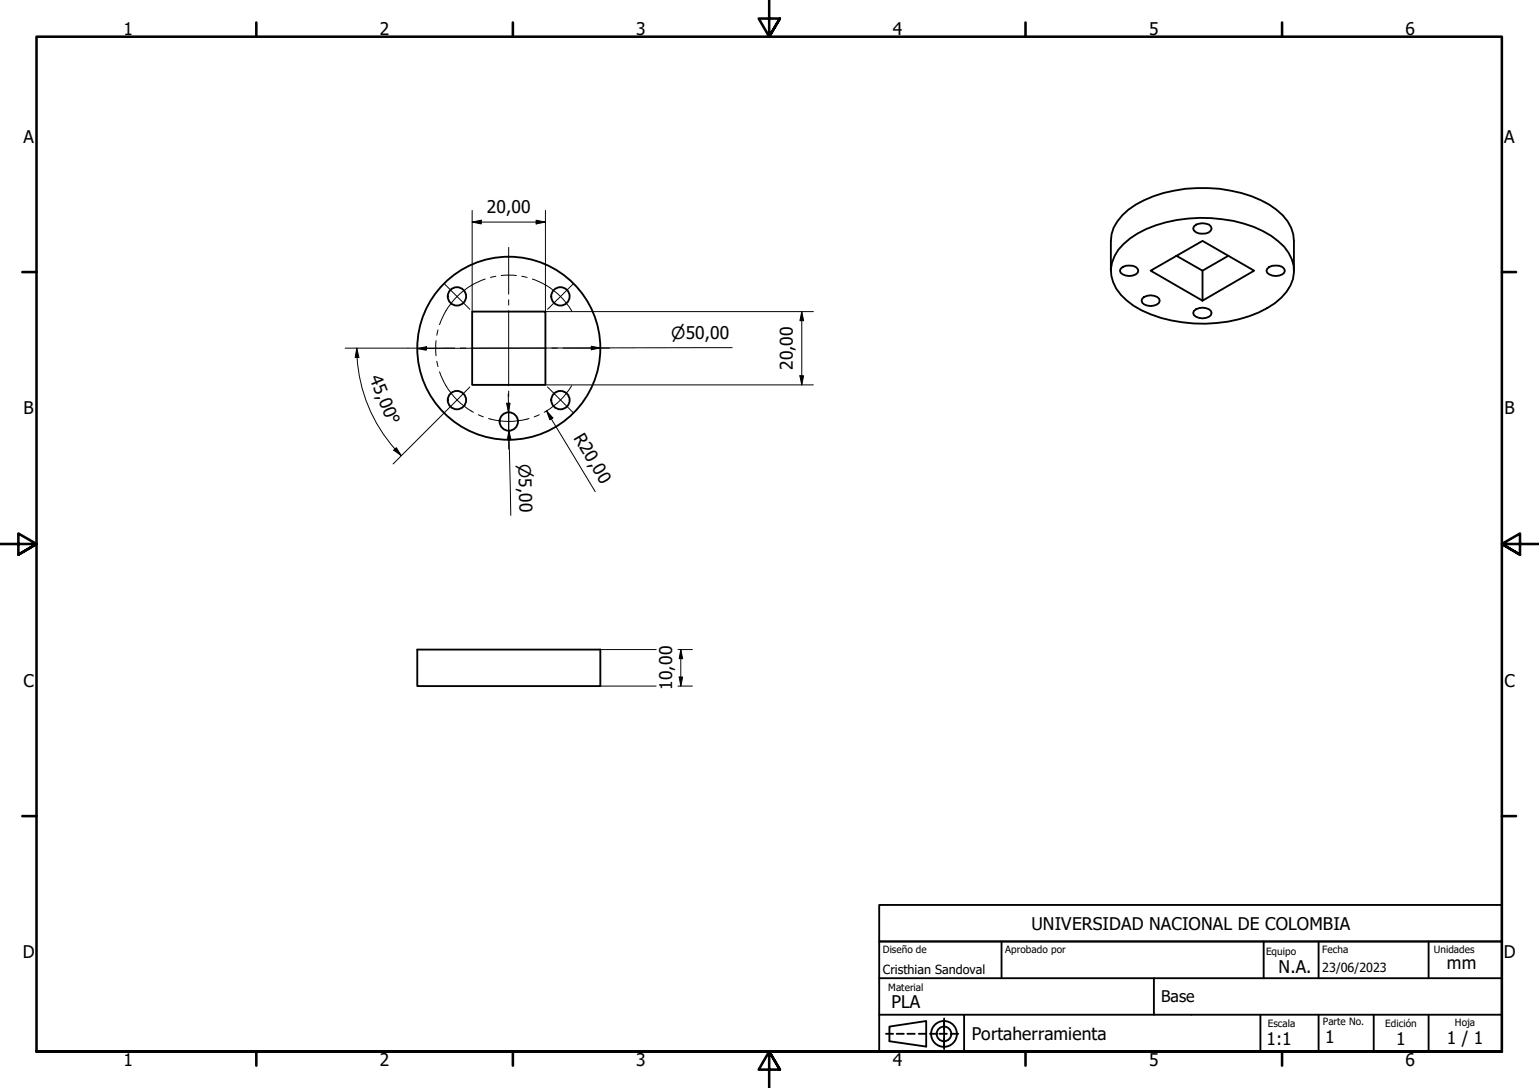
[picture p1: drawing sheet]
<svg xmlns="http://www.w3.org/2000/svg" width="420mm" height="297mm" viewBox="0 0 420 297" stroke-linecap="round" stroke-linejoin="round" font-family="sans-serif">
<!-- layer: Visible (ISO) -->
<g fill="none" stroke="#000" stroke-width=".51">
<path d="M303.3 73.9v-8.1a12.3 12.3 0 0 1 6.8-9.9 38.8 38.8 0 0 1 36.4 0 13.6 13.6 0 0 1 6.6 8l.2 1.9v8.1M305.9 73.4a3.5 3.5 0 0 1 4.7 0l.2 .5a2.17 2.17 0 0 1-2.5 1.5 2.32 2.32 0 0 1-2.5-1.5zM306.8 66.6a27.3 27.3 0 0 1 14.5-6.5 40 40 0 0 1 23.5 3 16.6 16.6 0 0 1 7.9 7.7 9.4 9.4 0 0 1-2.9 10.5 29 29 0 0 1-17.6 6.9 37.4 37.4 0 0 1-22.7-4.7 13.1 13.1 0 0 1-6.1-8.2 9.6 9.6 0 0 1 3.4-8.7zM321.2 69.8l7.1 4.1v8.2l-14.2-8.2 14.2-8.1 14.1 8.1-14.1 8.2M325.9 61.8a3.5 3.5 0 0 1 4.7 0l.2 .6a2.95 2.95 0 0 1-4.9 .5l-.1-.5zM335.3 69.8l-7 4.1M345.9 73.4a3.5 3.5 0 0 1 4.7 0l.2 .5a2.17 2.17 0 0 1-2.5 1.5 2.32 2.32 0 0 1-2.5-1.5zM128.9 85.1h20v20h-20zM311.8 81.5a3.4 3.4 0 0 1 4.6 0l.2 .6a2.17 2.17 0 0 1-2.5 1.5 2.17 2.17 0 0 1-2.4-1.5zM325.9 84.9a3.5 3.5 0 0 1 4.7 0l.2 .6a2.17 2.17 0 0 1-2.5 1.4 2.32 2.32 0 0 1-2.5-1.4zM113.9 177.3h50v10h-50z"/>
<circle cx="124.7" cy="80.9" r="2.51"/>
<circle cx="138.9" cy="95.1" r="25"/>
<circle cx="153" cy="80.9" r="2.51"/>
<circle cx="124.7" cy="109.2" r="2.51"/>
<circle cx="138.9" cy="115.1" r="2.51"/>
<circle cx="153" cy="109.2" r="2.51"/>
</g>
<!-- layer: Border (ISO) -->
<g fill="none" stroke="#000" stroke-width=".7">
<path d="M70 6.1v3.9M140 6.1v3.9M210 0v10l-2.9-4.9h5.8l-2.9 4.9 2.9-4.9M280 6.1v3.9M350 6.1v3.9M6.1 74.3h3.9M410 74.3h3.9M0 148.5h10l-5-2.8v5.7l5-2.9-5 2.9M420 148.5h-10l5-2.8v5.7l-5-2.9 5 2.9M6.1 222.8h3.9M410 222.8h3.9M10 287.1v-277.1h400v277.1h-400h400"/>
<path d="M70 287.1v3.8M140 287.1v3.8M212.9 292l-2.9-4.9 2.9 4.9h-5.8l2.9-4.9v9.9M280 287.1v3.8M350 287.1v3.8"/>
</g>
<!-- layer: Title (ISO) -->
<g fill="none" stroke="#000" stroke-width=".51">
<path d="M240 247.1h170v9.9h-170zM240 257h170v30.1h-170zM273.4 257v10.1M345 257v10.1M360 257v10.1M390 257v10.1M240 277h170M240 267.1h170M257.7 278.1v8.3M263.2 277v10.1M315 267.1v9.9M344.1 277v10.1"/>
<path d="M360 277v10.1M375 277v10.1M390 277v10.1M241.9 282.2h1.9M242.8 280.3l10.1-1.5v6.9l-10.1-1.4zM244.8 282.2h2M247.7 282.2h2M250.8 282.2h2M253.9 282.2h2M256.5 282.2h2M259.6 282.2h2"/>
<circle cx="257.7" cy="282.3" r="3.5"/>
<circle cx="257.7" cy="282.3" r="2"/>
</g>
<!-- layer: Dimension (ISO) -->
<g fill="none" stroke="#000" stroke-width=".27">
<path d="M128.9 57.5v27.6M148.9 57.5v27.6h73.2M128.9 60.6l2.5-.5v1zM128.9 60.6h20M146.4 60.1l2.5 .5-2.5 .5zM94.2 95h17.2M97.4 95l.6 2.6h-1zM97.4 95a41.4 41.4 0 0 0 12.1 29.4M113.9 95.2l2.5-.5v.9zM161.4 94.5l2.5 .5-2.5 .5zM199.9 94.9l-86 .3M218.9 85.1l.5 2.5h-1z"/>
<path d="M218.9 85.1v20M121.2 112.8l-13.9 13.9M138.3 110.1h1l-.5 2.5zM138.7 107.6l.1 5M138.9 117.6l.6 2.5h-1zM148.9 105.1h73.2M149.2 112.2l1.7 1.9-.8 .5zM149.2 112.2l13.3 22M218.4 102.6h1l-.5 2.5zM108.2 122.2l1.3 2.2-2-1.5zM139 120.1l-.1-2.5 .5 23.1M163.9 177.3h15.2"/>
<path d="M185.1 177.3h3.9M185.9 177.3l.5 2.5h-1zM185.9 177.3v10M163.9 187.3h15.2M185.1 187.3h3.9M185.4 184.8h1l-.5 2.5z"/>
</g>
<g fill="#000">
<path d="M128.9 60.6l2.5-.5v1z" fill-rule="evenodd"/>
<path d="M146.4 60.1l2.5 .5-2.5 .5z" fill-rule="evenodd"/>
<path d="M97.4 95l.6 2.6h-1z" fill-rule="evenodd"/>
<path d="M113.9 95.2l2.5-.5v.9z" fill-rule="evenodd"/>
<path d="M161.4 94.5l2.5 .5-2.5 .5z" fill-rule="evenodd"/>
<path d="M218.9 85.1l.5 2.5h-1z" fill-rule="evenodd"/>
<path d="M138.3 110.1h1l-.5 2.5z" fill-rule="evenodd"/>
<path d="M149.2 112.2l1.7 1.9-.8 .5z" fill-rule="evenodd"/>
<path d="M218.4 102.6h1l-.5 2.5z" fill-rule="evenodd"/>
<path d="M108.2 122.2l1.3 2.2-2-1.5z" fill-rule="evenodd"/>
<path d="M138.9 117.6l.6 2.5h-1z" fill-rule="evenodd"/>
<path d="M185.9 177.3l.5 2.5h-1z" fill-rule="evenodd"/>
<path d="M185.4 184.8h1l-.5 2.5z" fill-rule="evenodd"/>
</g>
<!-- layer: Center Mark (ISO) -->
<g fill="none" stroke="#000" stroke-width=".27">
<path d="M121.2 77.4l7.1 7M138.9 67.5v12.8M156.6 77.4l-7.1 7M111.4 95h12.7M125.7 95h1.4M128.7 95h20.5M138.9 81.8v1.5M138.9 84.8v20.5M150.6 95h1.5M153.7 95h12.7M128.3 105.6l-7.1 7.2M138.9 110.1v10"/>
<path d="M138.9 106.8v1.5M138.9 109.8v12.8M149.5 105.6l7.1 7.2"/>
</g>
<!-- layer: Centerline (ISO) -->
<g fill="none" stroke="#000" stroke-width=".27">
<path d="M132.5 76.2a20 20 0 0 0-12.5 12.4M135.4 75.4l-1.5 .3M141 75.2h-4.2M142.5 75.4l1.4 .3M145.4 76.2a20 20 0 0 1 10.7 8.7M119 93v4.1M119.3 98.6l.3 1.5M119.6 90.1l-.3 1.4M120 101.5a20 20 0 0 0 9.2 11.1M130.6 113.2l1.4 .6M133.4 114.3a20 20 0 0 0 11 0M147.2 113.2l-1.3 .6"/>
<path d="M156.1 105.3a20 20 0 0 1-7.5 7.3"/>
</g>
<g font-size="4.8">
<text x="33.7" y="9.6">1</text>
<text x="103.7" y="9.6">2</text>
<text x="173.7" y="9.6">3</text>
<text x="243.7" y="9.6">4</text>
<text x="313.7" y="9.6">5</text>
<text x="383.7" y="9.6">6</text>
<text x="6.4" y="38.9">A</text>
<text x="410.7" y="38.9">A</text>
<text x="132.9" y="58.2">20,00</text>
<text x="216.5" y="101.1" transform="rotate(-90 216.5 101.1)">20,00</text>
<text x="100.8" y="103.2" transform="rotate(68 100.8 103.2)">45,00°</text>
<text x="6.4" y="113.1">B</text>
<text x="410.7" y="113.1">B</text>
<text x="156.5" y="119.6" transform="rotate(59 156.5 119.6)">R20,00</text>
<text x="6.4" y="187.4">C</text>
<text x="183.5" y="188.3" transform="rotate(-90 183.5 188.3)">10,00</text>
<text x="410.7" y="187.4">C</text>
<text x="281.6" y="254">UNIVERSIDAD NACIONAL DE COLOMBIA</text>
<text x="6.2" y="261.7">D</text>
<text x="410.5" y="261.7">D</text>
<text x="349.1" y="265.7">N.A.</text>
<text x="395" y="264.5">mm</text>
<text x="243.4" y="275.2">PLA</text>
<text x="265.3" y="284">Portaherramienta</text>
<text x="345.8" y="285.2">1:1</text>
<text x="361.8" y="284.7">1</text>
<text x="381.2" y="285.3">1</text>
<text x="395" y="285">1 / 1</text>
<text x="33.7" y="290.9">1</text>
<text x="103.7" y="290.9">2</text>
<text x="173.7" y="290.9">3</text>
<text x="243.7" y="290.9">4</text>
<text x="313.7" y="290.9">5</text>
<text x="383.7" y="290.9">6</text>
</g>
<g font-size="4.6">
<text x="183.3" y="92.6">⌀50,00</text>
<text x="141.5" y="126.6" transform="rotate(89 141.5 126.6)">⌀5,00</text>
</g>
<text font-size="4.4" x="317" y="273.5">Base</text>
<g font-size="3.4">
<text x="241" y="266">Cristhian Sandoval</text>
<text x="361" y="265.5">23/06/2023</text>
</g>
<g font-size="2.7">
<text x="241" y="260.2">Diseño de</text>
<text x="274.4" y="260.1">Aprobado por</text>
<text x="345.6" y="260.8">Equipo</text>
<text x="361" y="260.1">Fecha</text>
<text x="391.5" y="260.1">Unidades</text>
<text x="242.5" y="270.5">Material</text>
<text x="346.1" y="280.3">Escala</text>
<text x="361.1" y="279.8">Parte No.</text>
<text x="378.2" y="280.3">Edición</text>
<text x="397.2" y="280">Hoja</text>
</g>
</svg>
